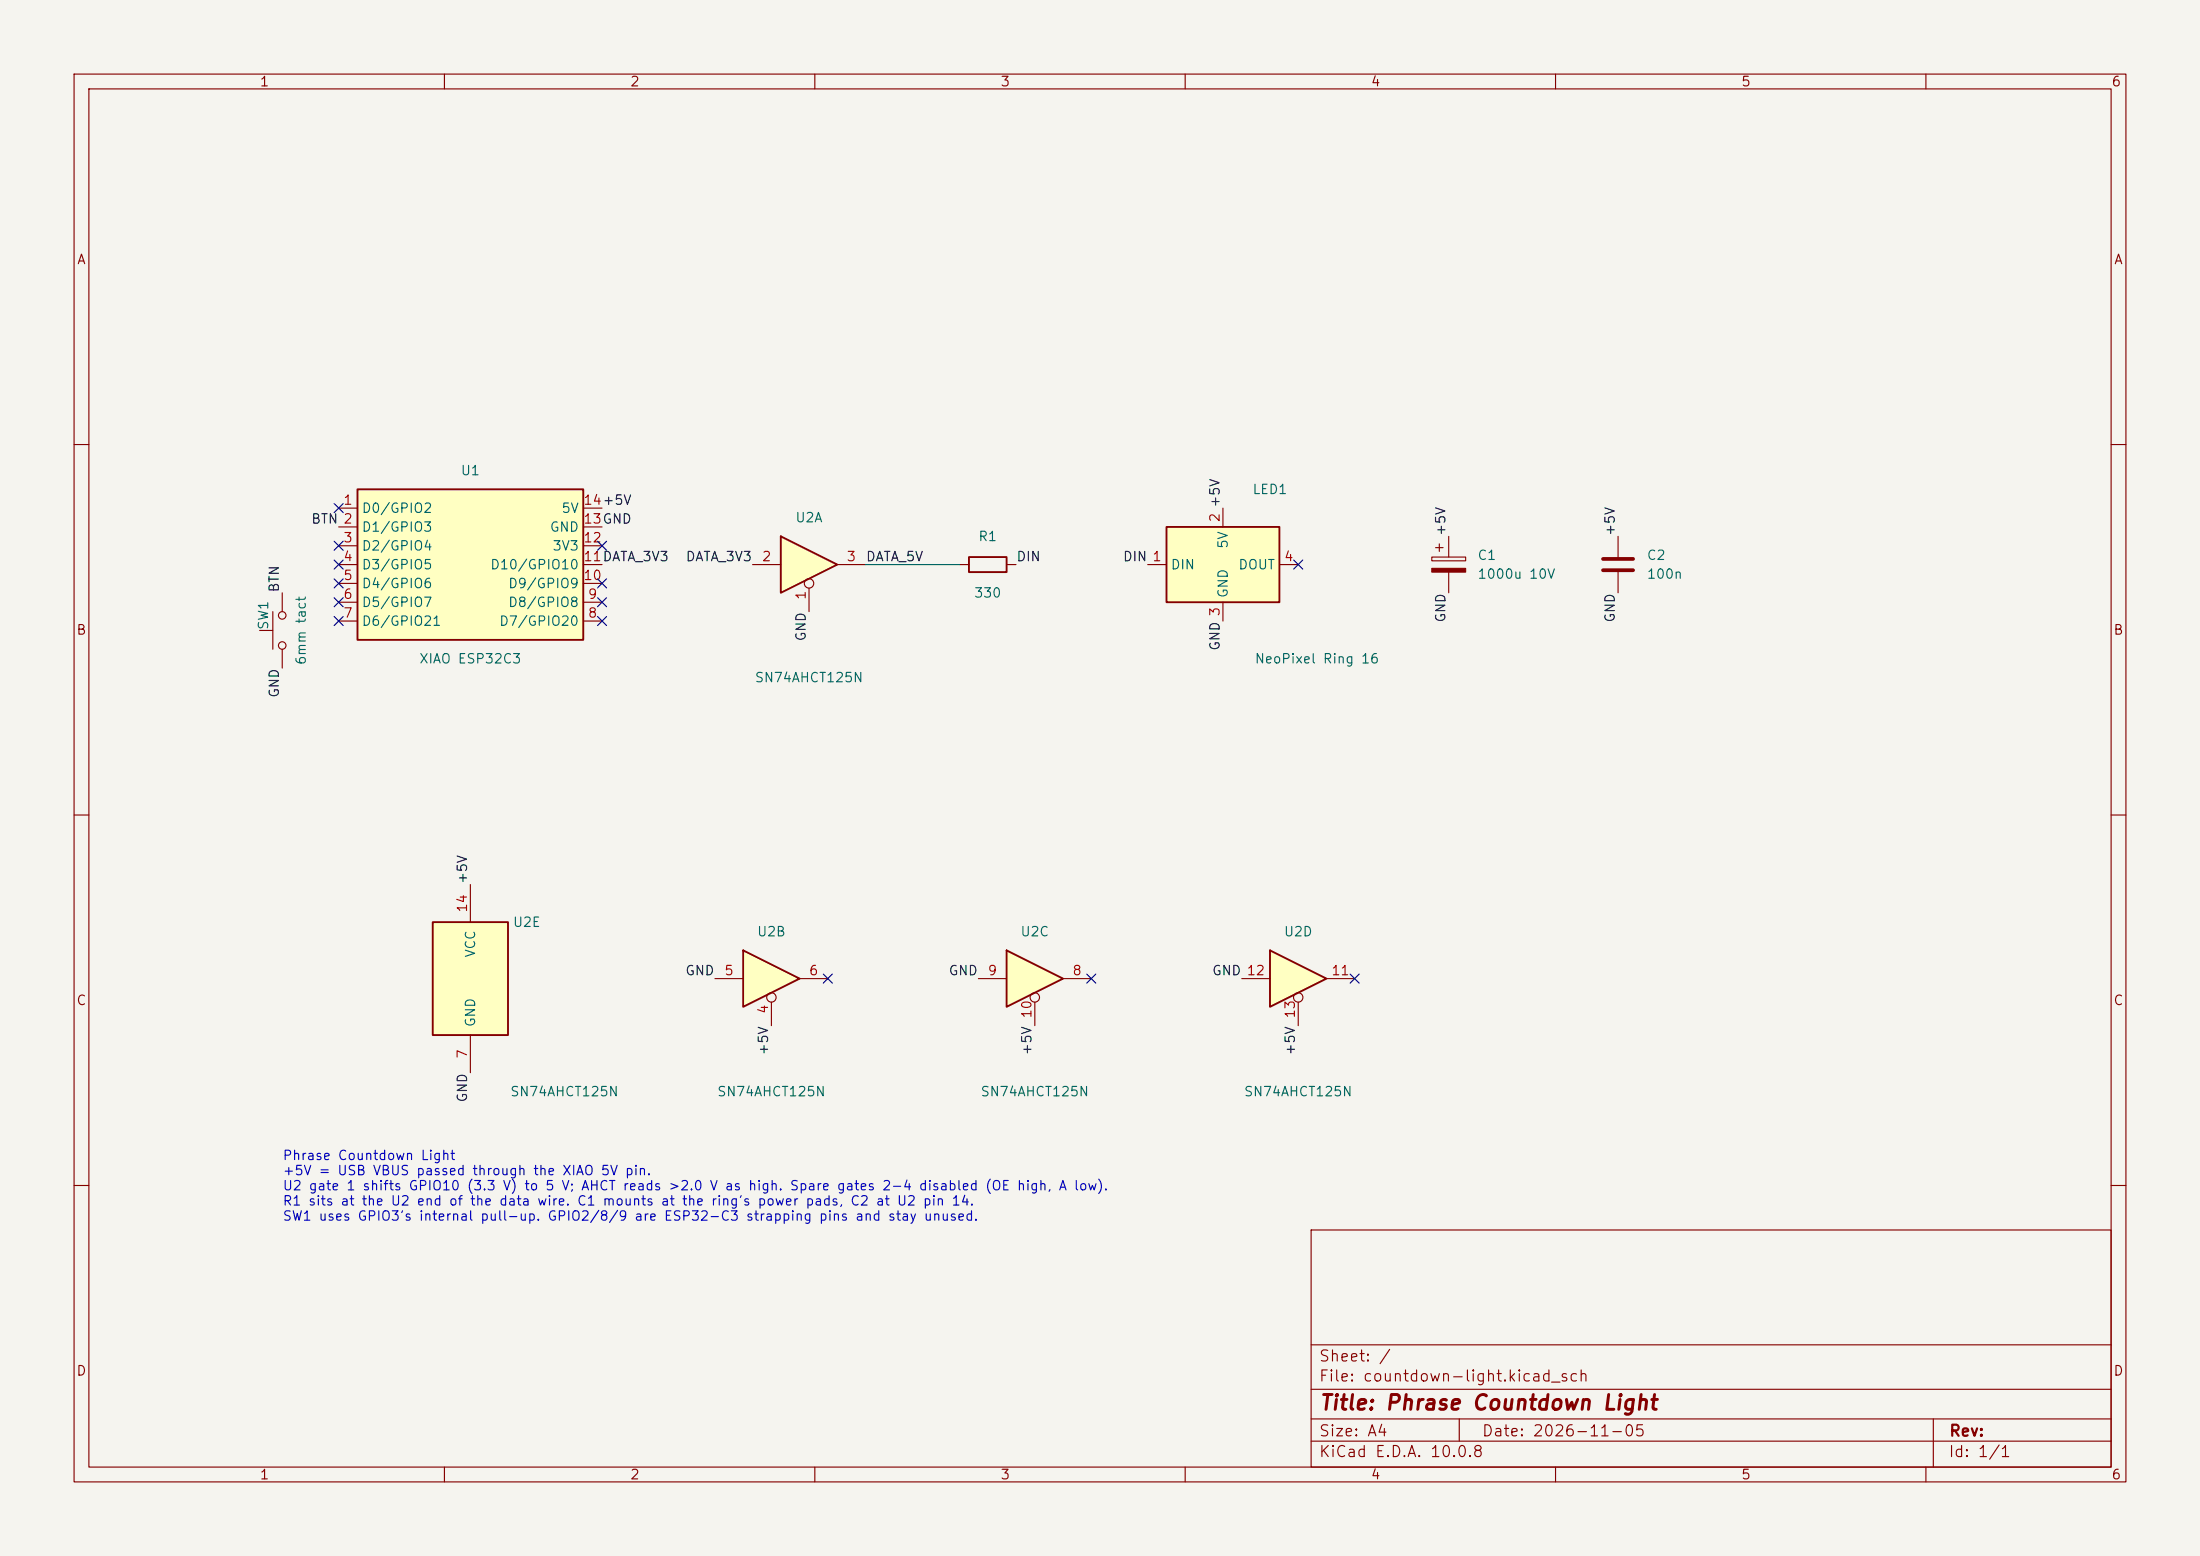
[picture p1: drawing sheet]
<svg xmlns="http://www.w3.org/2000/svg" width="297mm" height="210mm" viewBox="0 0 297 210" stroke-linecap="round" stroke-linejoin="round" font-family="sans-serif">
<path d="M0 0h297v210h-297z" fill="#f5f4ef" stroke="#f5f4ef" stroke-width=".14"/>
<g fill="none" stroke="#840000" stroke-width=".15">
<path d="M10 10h277v190h-277zM12 12h273v186h-273zM60 10v2M110 10v2M160 10v2M210 10v2M260 10v2M10 60h2M285 60h2M10 110h2M285 110h2M10 160h2"/>
<path d="M177 166h108v32h-108zM285 160h2M60 198v2M110 198v2M160 198v2M177 194.5h108M177 191.5h108M177 187.5h108M177 181.5h108M197 191.5v3M210 198v2M260 198v2"/>
<path d="M261 191.5v6.5"/>
</g>
<path d="M100.3 128.3l7.6 3.8-7.6 3.8z" fill="#ffffc2"/>
<path d="M100.3 128.3l7.6 3.8-7.6 3.8z" fill="none" stroke="#840000" stroke-width=".25"/>
<g fill="none" stroke="#840000" stroke-width=".15">
<path d="M96.5 132.1h3.8M104.1 135.3v3.1M107.9 132.1h3.9"/>
<circle cx="104.1" cy="134.6" r=".63"/>
</g>
<path d="M48.3 66h30.4v20.4h-30.4z" fill="#ffffc2"/>
<path d="M48.3 66h30.4v20.4h-30.4z" fill="none" stroke="#840000" stroke-width=".25"/>
<g fill="none" stroke="#840000" stroke-width=".15">
<path d="M45.7 68.6h2.6M45.7 71.1h2.6M45.7 73.7h2.6M45.7 76.2h2.6M45.7 78.7h2.6M78.7 68.6h2.6M78.7 71.1h2.6M78.7 73.7h2.6M78.7 76.2h2.6M78.7 78.7h2.6M193.3 75.2h4.6v.5h-4.6zM193.8 73.9h1"/>
<path d="M194.3 73.4v1M195.6 72.4v2.8M195.6 77.2v2.8M218.4 72.4v2.8M218.4 77.2v2.8M45.7 81.3h2.6M45.7 83.8h2.6M78.7 81.3h2.6M78.7 83.8h2.6"/>
</g>
<path d="M216.4 75.4h4.1M216.4 77h4.1" fill="none" stroke="#840000" stroke-width=".51"/>
<path d="M193.3 76.7h4.6v.5h-4.6z" fill="#840000" stroke="#840000" stroke-width=".15"/>
<path d="M157.5 71.1h15.2v10.2h-15.2z" fill="#ffffc2"/>
<path d="M157.5 71.1h15.2v10.2h-15.2z" fill="none" stroke="#840000" stroke-width=".25"/>
<path d="M154.9 76.2h2.6M165.1 68.6v2.5M172.7 76.2h2.6M165.1 81.3v2.5" fill="none" stroke="#840000" stroke-width=".15"/>
<path d="M171.4 128.3l7.7 3.8-7.7 3.8z" fill="#ffffc2"/>
<path d="M171.4 128.3l7.7 3.8-7.7 3.8z" fill="none" stroke="#840000" stroke-width=".25"/>
<g fill="none" stroke="#840000" stroke-width=".15">
<path d="M167.6 132.1h3.8M175.3 135.3v3.1M179.1 132.1h3.8"/>
<circle cx="175.3" cy="134.6" r=".63"/>
</g>
<path d="M58.4 124.5h10.2v15.2h-10.2z" fill="#ffffc2"/>
<path d="M58.4 124.5h10.2v15.2h-10.2z" fill="none" stroke="#840000" stroke-width=".25"/>
<path d="M63.5 119.4v5.1M63.5 139.7v5.1" fill="none" stroke="#840000" stroke-width=".15"/>
<path d="M135.9 128.3l7.6 3.8-7.6 3.8z" fill="#ffffc2"/>
<path d="M135.9 128.3l7.6 3.8-7.6 3.8z" fill="none" stroke="#840000" stroke-width=".25"/>
<g fill="none" stroke="#840000" stroke-width=".15">
<path d="M132.1 132.1h3.8M139.7 135.3v3.1M143.5 132.1h3.8"/>
<circle cx="139.7" cy="134.6" r=".63"/>
</g>
<path d="M105.4 72.4l7.6 3.8-7.6 3.8z" fill="#ffffc2"/>
<path d="M105.4 72.4l7.6 3.8-7.6 3.8zM130.8 75.2h5.1v2h-5.1z" fill="none" stroke="#840000" stroke-width=".25"/>
<g fill="none" stroke="#840000" stroke-width=".15">
<path d="M101.6 76.2h3.8M109.2 79.4v3.2M113 76.2h3.8M129.5 76.2h1.3M135.9 76.2h1.3M35.1 85.1h1.7M36.8 82.6v5M38.1 80v2.6M38.1 87.6v2.6"/>
<circle cx="109.2" cy="78.7" r=".63"/>
<circle cx="38.1" cy="87.1" r=".51"/>
<circle cx="38.1" cy="83.1" r=".51"/>
</g>
<path d="M116.8 76.2h12.7" fill="none" stroke="#009600" stroke-width=".15"/>
<g fill="none" stroke="#000084" stroke-width=".15">
<path d="M45.1 68l1.2 1.2M45.1 73.1l1.2 1.2M45.1 75.6l1.2 1.2M45.1 78.1l1.2 1.2M46.3 68l-1.2 1.2M46.3 73.1l-1.2 1.2M46.3 75.6l-1.2 1.2M46.3 78.1l-1.2 1.2M80.7 73.1l1.2 1.2M80.7 78.1l1.2 1.2M81.9 73.1l-1.2 1.2M81.9 78.1l-1.2 1.2"/>
<path d="M174.7 75.6l1.2 1.2M175.9 75.6l-1.2 1.2M45.1 83.2l1.2 1.2M45.1 80.7l1.2 1.2M46.3 83.2l-1.2 1.2M46.3 80.7l-1.2 1.2M80.7 80.7l1.2 1.2M80.7 83.2l1.2 1.2M81.9 80.7l-1.2 1.2M81.9 83.2l-1.2 1.2M111.2 131.5l1.2 1.2M112.4 131.5l-1.2 1.2"/>
<path d="M146.7 131.5l1.2 1.2M147.9 131.5l-1.2 1.2M182.3 131.5l1.2 1.2M183.5 131.5l-1.2 1.2"/>
</g>
<text font-size="2" fill="#840000" x="178" y="190.8">Title: Phrase Countdown Light</text>
<g font-size="1.5" fill="#840000">
<text x="178" y="184.1">Sheet: /</text>
<text x="178" y="186.8">File: countdown-light.kicad_sch</text>
<text x="178" y="197">KiCad E.D.A. 10.0.8</text>
<text x="178" y="194.2">Size: A4</text>
<text x="200" y="194.2">Date: 2026-11-05</text>
<text x="263" y="197">Id: 1/1</text>
<text x="263" y="194.2">Rev:</text>
</g>
<g font-size="1.3" fill="#840000">
<text x="35" y="12">1</text>
<text x="85" y="12">2</text>
<text x="135" y="12">3</text>
<text x="185" y="12">4</text>
<text x="235" y="12">5</text>
<text x="285" y="12">6</text>
<text x="10.3" y="36">A</text>
<text x="285.3" y="36">A</text>
<text x="10.2" y="86">B</text>
<text x="285.2" y="86">B</text>
<text x="10.2" y="136">C</text>
<text x="285.2" y="136">C</text>
<text x="10.2" y="186">D</text>
<text x="285.2" y="186">D</text>
<text x="35" y="200">1</text>
<text x="85" y="200">2</text>
<text x="135" y="200">3</text>
<text x="185" y="200">4</text>
<text x="235" y="200">5</text>
<text x="285" y="200">6</text>
</g>
<g font-size="1.3" fill="#006464">
<text x="62.1" y="64.5">U1</text>
<text x="48.7" y="69.5">D0/GPIO2</text>
<text x="75.7" y="69.5">5V</text>
<text x="107.3" y="70.8">U2A</text>
<text x="169" y="67">LED1</text>
<text x="48.7" y="72.1">D1/GPIO3</text>
<text x="48.7" y="74.6">D2/GPIO4</text>
<text x="48.7" y="77.2">D3/GPIO5</text>
<text x="66.1" y="77.2">D10/GPIO10</text>
<text x="74.1" y="72.1">GND</text>
<text x="74.5" y="74.6">3V3</text>
<text x="132" y="73.4">R1</text>
<text x="158" y="77.2">DIN</text>
<text x="166.1" y="74.2" transform="rotate(-90 166.1 74.2)">5V</text>
<text x="167.1" y="77.2">DOUT</text>
<text x="199.4" y="75.9">C1</text>
<text x="222.2" y="75.9">C2</text>
<text x="48.7" y="79.7">D4/GPIO6</text>
<text x="48.7" y="82.2">D5/GPIO7</text>
<text x="68.5" y="82.2">D8/GPIO8</text>
<text x="68.5" y="79.7">D9/GPIO9</text>
<text x="131.4" y="81">330</text>
<text x="166.1" y="80.8" transform="rotate(-90 166.1 80.8)">GND</text>
<text x="199.4" y="78.4">1000u 10V</text>
<text x="222.2" y="78.4">100n</text>
<text x="36.5" y="85.1" transform="rotate(-90 36.5 85.1)">SW1</text>
<text x="41.6" y="89.8" transform="rotate(-90 41.6 89.8)">6mm tact</text>
<text x="48.7" y="84.8">D6/GPIO21</text>
<text x="56.5" y="89.9">XIAO ESP32C3</text>
<text x="67.3" y="84.8">D7/GPIO20</text>
<text x="169.3" y="89.9">NeoPixel Ring 16</text>
<text x="101.8" y="92.4">SN74AHCT125N</text>
<text x="69.1" y="125.4">U2E</text>
<text x="64.5" y="129.3" transform="rotate(-90 64.5 129.3)">VCC</text>
<text x="102.1" y="126.7">U2B</text>
<text x="137.7" y="126.7">U2C</text>
<text x="173.2" y="126.7">U2D</text>
<text x="64.5" y="138.7" transform="rotate(-90 64.5 138.7)">GND</text>
<text x="68.8" y="148.3">SN74AHCT125N</text>
<text x="96.7" y="148.3">SN74AHCT125N</text>
<text x="132.3" y="148.3">SN74AHCT125N</text>
<text x="167.8" y="148.3">SN74AHCT125N</text>
</g>
<g font-size="1.3" fill="#0f0f0f">
<text x="41.9" y="71">BTN 2</text>
<text x="92.5" y="76.1">DATA_3V3</text>
<text x="116.8" y="76.1">DATA_5V</text>
<text x="137.1" y="76.1">DIN</text>
<text x="151.5" y="76.1">DIN 1</text>
<text x="195.5" y="72.4" transform="rotate(-90 195.5 72.4)">+5V</text>
<text x="218.3" y="72.4" transform="rotate(-90 218.3 72.4)">+5V</text>
<text x="38" y="80" transform="rotate(-90 38 80)">BTN</text>
<text x="109.1" y="86.6" transform="rotate(-90 109.1 86.6)">GND</text>
<text x="165" y="87.9" transform="rotate(-90 165 87.9)">GND 3</text>
<text x="195.5" y="84.1" transform="rotate(-90 195.5 84.1)">GND</text>
<text x="218.3" y="84.1" transform="rotate(-90 218.3 84.1)">GND</text>
<text x="38" y="94.3" transform="rotate(-90 38 94.3)">GND</text>
<text x="63.4" y="119.4" transform="rotate(-90 63.4 119.4)">+5V</text>
<text x="92.4" y="132">GND</text>
<text x="128" y="132">GND</text>
<text x="163.5" y="132">GND 12</text>
<text x="104" y="142.5" transform="rotate(-90 104 142.5)">+5V</text>
<text x="139.6" y="142.5" transform="rotate(-90 139.6 142.5)">+5V</text>
<text x="175.1" y="142.5" transform="rotate(-90 175.1 142.5)">+5V</text>
<text x="63.4" y="148.9" transform="rotate(-90 63.4 148.9)">GND</text>
</g>
<g font-size="1.3" fill="#a90000">
<text x="46.3" y="68.4">1</text>
<text x="78.7" y="71">13GND</text>
<text x="78.7" y="68.4">14+5V</text>
<text x="165" y="70.6" transform="rotate(-90 165 70.6)">2 +5V</text>
<text x="46.3" y="73.5">3</text>
<text x="46.3" y="76.1">4</text>
<text x="78.7" y="76.1">11DATA_3V3</text>
<text x="78.7" y="73.5">12</text>
<text x="102.8" y="76.1">2</text>
<text x="114.2" y="76.1">3</text>
<text x="173.3" y="76.1">4</text>
<text x="46.3" y="78.6">5</text>
<text x="46.3" y="81.1">6</text>
<text x="46.3" y="83.7">7</text>
<text x="78.7" y="78.6">10</text>
<text x="79.3" y="83.7">8</text>
<text x="79.3" y="81.1">9</text>
<text x="109.1" y="81.1" transform="rotate(-90 109.1 81.1)">1</text>
<text x="63.4" y="123.3" transform="rotate(-90 63.4 123.3)">14</text>
<text x="97.7" y="131.9">5</text>
<text x="109.1" y="131.9">6</text>
<text x="133.3" y="131.9">9</text>
<text x="144.7" y="131.9">8</text>
<text x="179.6" y="131.9">11</text>
<text x="104" y="136.9" transform="rotate(-90 104 136.9)">4</text>
<text x="139.6" y="137.5" transform="rotate(-90 139.6 137.5)">10</text>
<text x="175.1" y="137.5" transform="rotate(-90 175.1 137.5)">13</text>
<text x="63.4" y="143" transform="rotate(-90 63.4 143)">7</text>
</g>
<g font-size="1.3" fill="#0000c2">
<text x="38.1" y="156.9">Phrase Countdown Light</text>
<text x="38.1" y="158.9">+5V = USB VBUS passed through the XIAO 5V pin.</text>
<text x="38.1" y="161">U2 gate 1 shifts GPIO10 (3.3 V) to 5 V; AHCT reads &gt;2.0 V as high. Spare gates 2-4 disabled (OE high, A low).</text>
<text x="38.1" y="163">R1 sits at the U2 end of the data wire. C1 mounts at the ring's power pads, C2 at U2 pin 14.</text>
<text x="38.1" y="165.1">SW1 uses GPIO3's internal pull-up. GPIO2/8/9 are ESP32-C3 strapping pins and stay unused.</text>
</g>
</svg>
